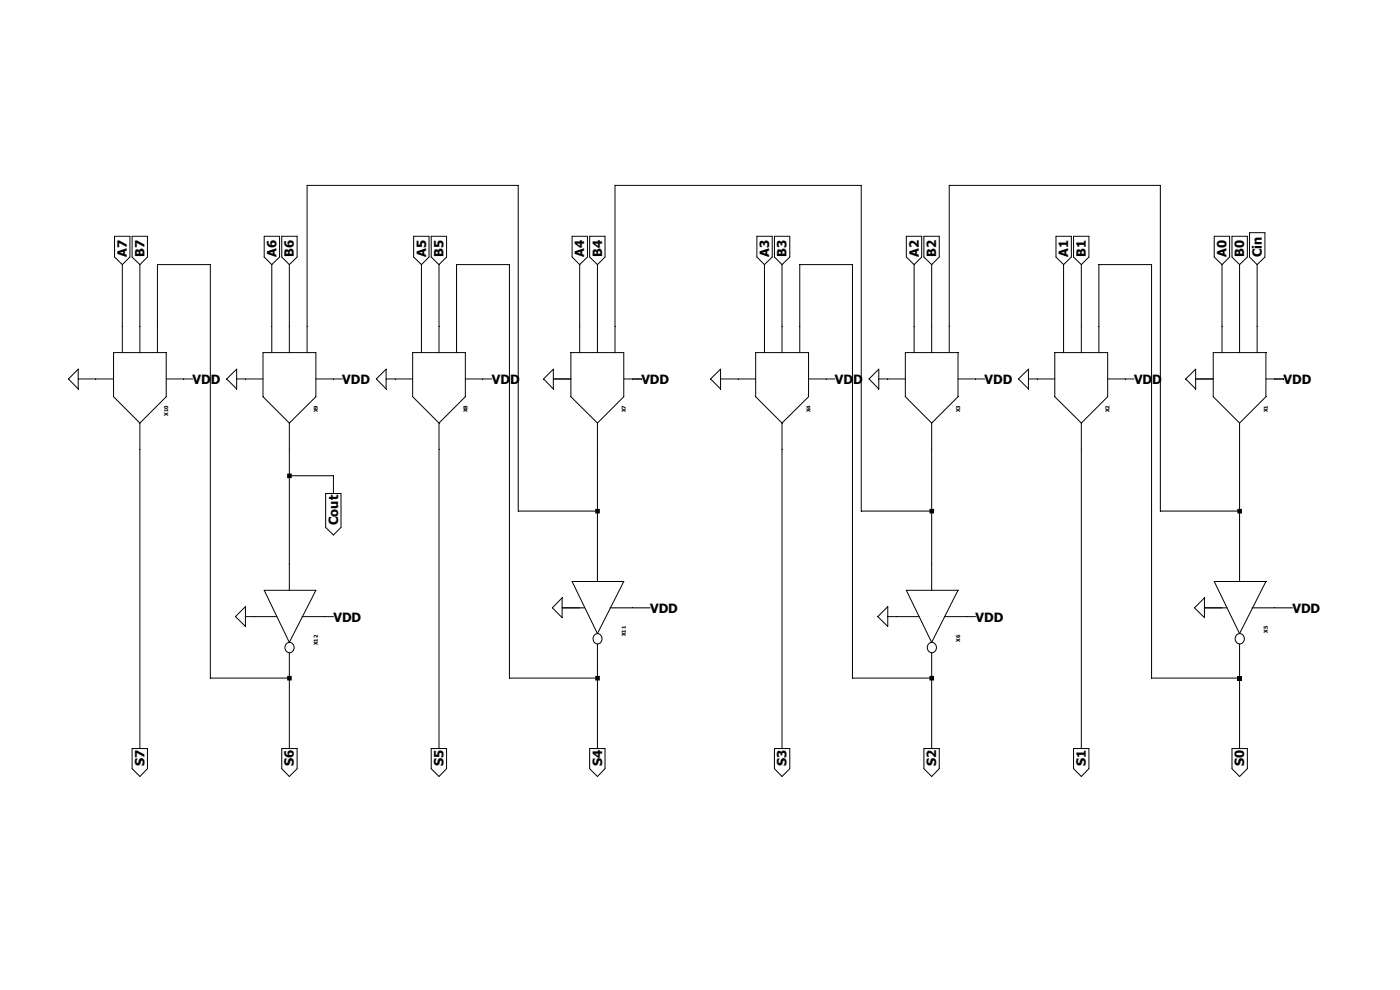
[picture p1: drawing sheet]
<svg xmlns="http://www.w3.org/2000/svg" width="297mm" height="210mm" viewBox="0 0 297 210" stroke-linecap="round" stroke-linejoin="round" font-family="sans-serif">
<g fill="none" stroke="#000" stroke-width=".21">
<path d="M24.3 50.1h3.3v4.4l-1.6 1.6-1.7-1.6zM26 56.1v18.7M28 50.1h3.3v4.4l-1.6 1.6-1.7-1.6zM29.7 56.1v18.7M56 50.1h3.3v4.4l-1.6 1.6-1.7-1.6zM57.7 56.1v18.7M59.8 50.1h3.2v4.4l-1.6 1.6-1.6-1.6zM61.4 56.1v18.7M87.8 50.1h3.2v4.4l-1.6 1.6-1.6-1.6zM89.4 56.1v18.7M91.5 50.1h3.2v4.4l-1.6 1.6-1.6-1.6zM93.1 56.1v18.7"/>
<path d="M121.4 50.1h3.2v4.4l-1.6 1.6-1.6-1.6zM123 56.1v18.7M125.1 50.1h3.3v4.4l-1.7 1.6-1.6-1.6zM126.7 56.1v18.7M160.6 50.1h3.2v4.4l-1.6 1.6-1.6-1.6zM162.2 56.1v18.7M164.3 50.1h3.3v4.4l-1.7 1.6-1.6-1.6zM165.9 56.1v18.7M192.3 50.1h3.2v4.4l-1.6 1.6-1.6-1.6zM193.9 56.1v18.7M196 50.1h3.3v4.4l-1.6 1.6-1.7-1.6zM197.7 56.1v18.7"/>
<path d="M224 50.1h3.3v4.4l-1.7 1.6-1.6-1.6zM225.6 56.1v18.7M227.8 50.1h3.2v4.4l-1.6 1.6-1.6-1.6zM229.4 56.1v18.7M257.6 50.1h3.3v4.4l-1.7 1.6-1.6-1.6zM259.2 56.1v18.7M261.4 50.1h3.2v4.4l-1.6 1.6-1.6-1.6zM263 56.1v18.7M265.1 49.4h3.3v5.1l-1.7 1.6-1.6-1.6zM266.7 56.1v18.7M24.1 74.8h11.2v9.4l-5.6 5.5-5.6-5.5zM33.4 74.8v-18.7h11.2v87.7h16.8"/>
<path d="M55.8 74.8h11.2v9.4l-5.6 5.5-5.6-5.5zM65.2 74.8v-35.5h44.7v69.1h16.8M81.9 78.3v4.2l-2.1-2.1zM87.5 74.8h11.2v9.4l-5.6 5.5-5.6-5.5zM96.9 74.8v-18.7h11.2v87.7h18.6M117.4 78.3v4.2l-2.1-2.1zM121.1 74.8h11.2v9.4l-5.6 5.5-5.6-5.5zM130.5 74.8v-35.5h52.2v69.1h15M160.3 74.8h11.2v9.4l-5.6 5.5-5.6-5.5zM169.7 74.8v-18.7h11.1v87.7h16.9M192.1 74.8h11.1v9.4l-5.5 5.5-5.6-5.5zM201.4 74.8v-35.5h44.8v69.1h16.8"/>
<path d="M223.8 74.8h11.2v9.4l-5.6 5.5-5.6-5.5zM233.1 74.8v-18.7h11.2v87.7h18.7M257.4 74.8h11.2v9.4l-5.6 5.5-5.6-5.5zM14.5 80.4l2.1-2.1v4.2zM16.6 80.4h7.5M29.7 89.7v69.1M35.3 80.4h5.6M48.1 80.4l2.1-2.1v4.2zM50.2 80.4h5.6M61.4 89.7v35.5M67 80.4h5.6M81.9 80.4h5.6"/>
<path d="M93.1 89.7v69.1M98.7 80.4h5.7M117.4 80.4h3.7M126.7 89.7v33.7M132.3 80.4h3.8M150.7 80.4l2.2-2.1v4.2zM152.9 80.4h7.4M165.9 89.7v69.1M171.5 80.4h5.6M184.4 80.4l2-2.1v4.2zM186.4 80.4h5.7M197.7 89.7v35.5"/>
<path d="M203.2 80.4h5.7M216.1 80.4l2.1-2.1v4.2zM218.2 80.4h5.6M229.4 89.7v69.1M235 80.4h5.6M251.5 80.4l2.2-2.1v4.2zM253.7 80.4h3.7M263 89.7v33.7M268.6 80.4h3.7M61.4 100.9h9.3v3.8M69.1 104.7h3.2v7.2l-1.6 1.6-1.6-1.6zM52.1 130.8h6.6"/>
<path d="M52.1 128.7v4.2l-2.1-2.1zM56 125.2h11l-5.6 11.1zM60.8 136.5a1.03 1.03 0 0 1 1.6 .9 1.03 1.03 0 0 1-1.6 .9 1.19 1.19 0 0 1 0-1.8zM61.4 138.5v20.3M64.1 130.8h6.6M119.3 128.9h4.7M119.3 126.8v4.2l-2.1-2.1zM121.4 123.4h10.9l-5.6 11zM126.2 134.6a1.02 1.02 0 0 1 1.5 .9 1.02 1.02 0 0 1-1.5 .9 1.21 1.21 0 0 1 0-1.8zM126.7 136.7v22.1M129.4 128.9h8.5M188.3 130.8h6.7"/>
<path d="M188.3 128.7v4.2l-2.1-2.1zM192.3 125.2h10.9l-5.5 11.1zM197.1 136.5a1.03 1.03 0 0 1 1.6 .9 1.03 1.03 0 0 1-1.6 .9 1.19 1.19 0 0 1 0-1.8zM197.7 138.5v20.3M200.3 130.8h6.7M255.5 128.9h4.8M255.5 126.8v4.2l-2.1-2.1zM257.6 123.4h11l-5.6 11zM262.4 134.6a1.03 1.03 0 0 1 1.6 .9 1.03 1.03 0 0 1-1.6 .9 1.19 1.19 0 0 1 0-1.8zM263 136.7v22.1M265.6 128.9h8.6M28 158.8h3.3v4.3l-1.6 1.6-1.7-1.6z"/>
<path d="M59.8 158.8h3.2v4.3l-1.6 1.6-1.6-1.6zM91.5 158.8h3.2v4.3l-1.6 1.6-1.6-1.6zM125.1 158.8h3.3v4.3l-1.7 1.6-1.6-1.6zM164.3 158.8h3.3v4.3l-1.7 1.6-1.6-1.6zM196 158.8h3.3v4.3l-1.6 1.6-1.7-1.6zM227.8 158.8h3.2v4.3l-1.6 1.6-1.6-1.6zM261.4 158.8h3.2v4.3l-1.6 1.6-1.6-1.6z"/>
</g>
<path d="M262.5 143.4h1v1h-1z" fill="#000"/>
<path d="M60.9 100.5h1v.9h-1zM60.9 143.4h1v1h-1zM126.3 107.9h1v1h-1zM126.3 143.4h1v1h-1zM197.2 107.9h1v1h-1zM197.2 143.4h1v1h-1zM262.5 107.9h1v1h-1z" fill-rule="evenodd" fill="#000"/>
<g font-size="2.7">
<text x="26.9" y="54.5" transform="rotate(-90 26.9 54.5)">A7</text>
<text x="30.6" y="54.5" transform="rotate(-90 30.6 54.5)">B7</text>
<text x="58.6" y="54.5" transform="rotate(-90 58.6 54.5)">A6</text>
<text x="62.4" y="54.5" transform="rotate(-90 62.4 54.5)">B6</text>
<text x="90.4" y="54.5" transform="rotate(-90 90.4 54.5)">A5</text>
<text x="94.1" y="54.5" transform="rotate(-90 94.1 54.5)">B5</text>
<text x="124" y="54.5" transform="rotate(-90 124 54.5)">A4</text>
<text x="127.7" y="54.5" transform="rotate(-90 127.7 54.5)">B4</text>
<text x="163.2" y="54.5" transform="rotate(-90 163.2 54.5)">A3</text>
<text x="166.9" y="54.5" transform="rotate(-90 166.9 54.5)">B3</text>
<text x="194.9" y="54.5" transform="rotate(-90 194.9 54.5)">A2</text>
<text x="198.6" y="54.5" transform="rotate(-90 198.6 54.5)">B2</text>
<text x="226.6" y="54.5" transform="rotate(-90 226.6 54.5)">A1</text>
<text x="230.4" y="54.5" transform="rotate(-90 230.4 54.5)">B1</text>
<text x="260.2" y="54.5" transform="rotate(-90 260.2 54.5)">A0</text>
<text x="263.9" y="54.5" transform="rotate(-90 263.9 54.5)">B0</text>
<text x="267.7" y="54.5" transform="rotate(-90 267.7 54.5)">Cin</text>
<text x="40.9" y="81.5">VDD</text>
<text x="72.6" y="81.5">VDD</text>
<text x="104.4" y="81.5">VDD</text>
<text x="136.1" y="81.5">VDD</text>
<text x="177.1" y="81.5">VDD</text>
<text x="208.9" y="81.5">VDD</text>
<text x="240.6" y="81.5">VDD</text>
<text x="272.3" y="81.5">VDD</text>
<text x="71.7" y="111.4" transform="rotate(-90 71.7 111.4)">Cout</text>
<text x="70.7" y="131.9">VDD</text>
<text x="137.9" y="130">VDD</text>
<text x="207" y="131.9">VDD</text>
<text x="274.2" y="130">VDD</text>
<text x="30.6" y="162.6" transform="rotate(-90 30.6 162.6)">S7</text>
<text x="62.4" y="162.6" transform="rotate(-90 62.4 162.6)">S6</text>
<text x="94.1" y="162.6" transform="rotate(-90 94.1 162.6)">S5</text>
<text x="127.7" y="162.6" transform="rotate(-90 127.7 162.6)">S4</text>
<text x="166.9" y="162.6" transform="rotate(-90 166.9 162.6)">S3</text>
<text x="198.6" y="162.6" transform="rotate(-90 198.6 162.6)">S2</text>
<text x="230.4" y="162.6" transform="rotate(-90 230.4 162.6)">S1</text>
<text x="263.9" y="162.6" transform="rotate(-90 263.9 162.6)">S0</text>
</g>
<g font-size="1.1">
<text x="35.7" y="88.2" transform="rotate(-90 35.7 88.2)">X10</text>
<text x="67.4" y="87.5" transform="rotate(-90 67.4 87.5)">X9</text>
<text x="99.1" y="87.5" transform="rotate(-90 99.1 87.5)">X8</text>
<text x="132.8" y="87.5" transform="rotate(-90 132.8 87.5)">X7</text>
<text x="172" y="87.5" transform="rotate(-90 172 87.5)">X4</text>
<text x="203.7" y="87.5" transform="rotate(-90 203.7 87.5)">X3</text>
<text x="235.4" y="87.5" transform="rotate(-90 235.4 87.5)">X2</text>
<text x="269" y="87.5" transform="rotate(-90 269 87.5)">X1</text>
<text x="67.4" y="136.9" transform="rotate(-90 67.4 136.9)">X12</text>
<text x="132.8" y="135" transform="rotate(-90 132.8 135)">X11</text>
<text x="203.7" y="136.1" transform="rotate(-90 203.7 136.1)">X6</text>
<text x="269" y="134.3" transform="rotate(-90 269 134.3)">X5</text>
</g>
</svg>
